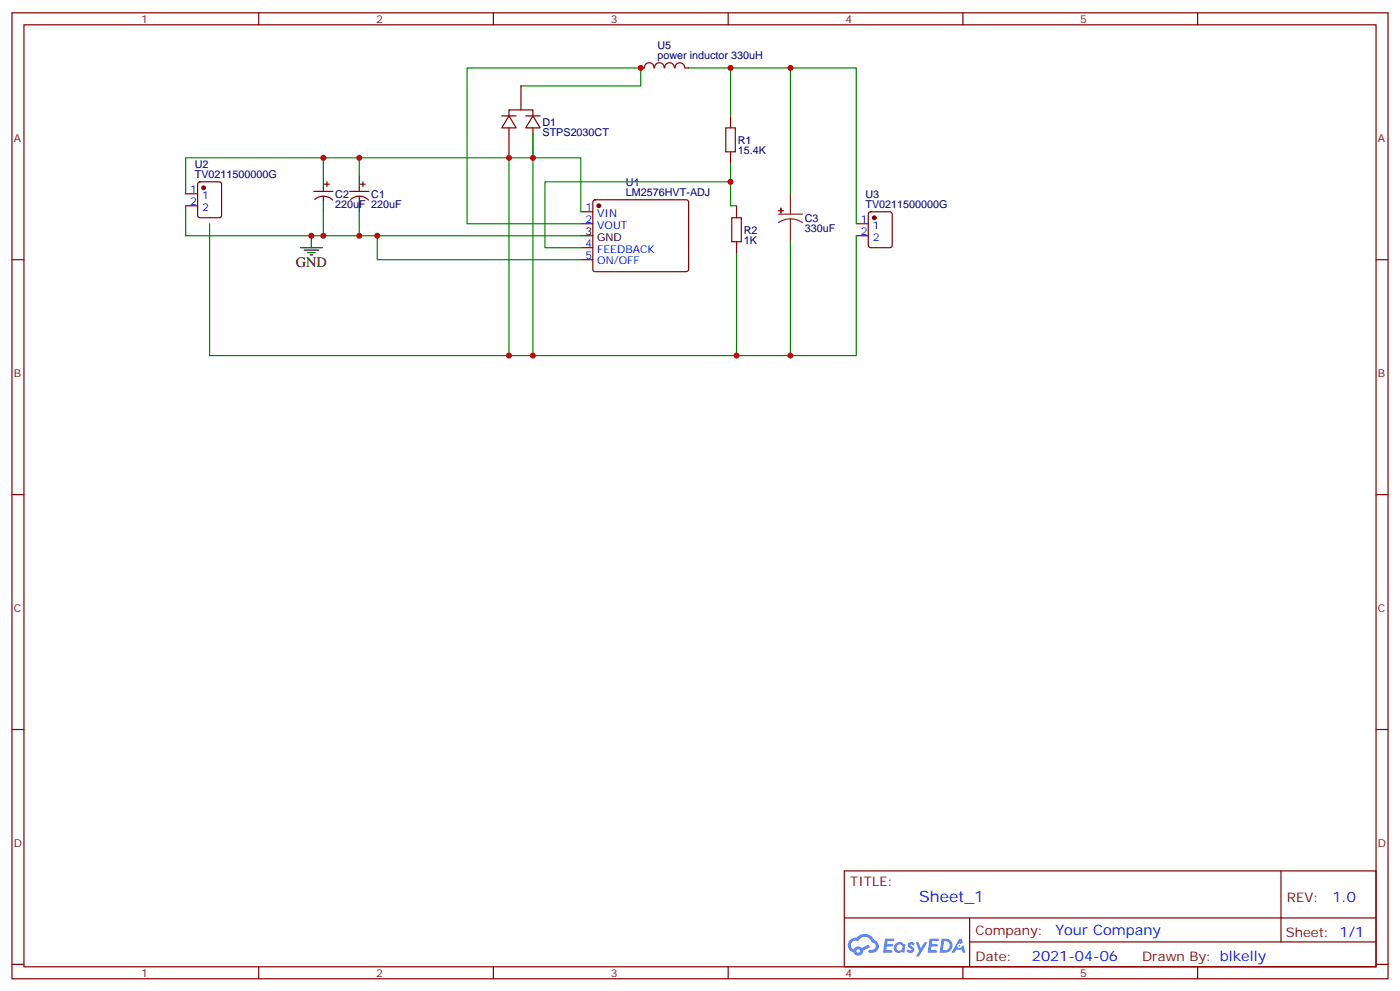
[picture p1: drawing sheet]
<svg xmlns="http://www.w3.org/2000/svg" width="412mm" height="292mm" viewBox="0 0 412 292" stroke-linecap="round" stroke-linejoin="round" font-family="sans-serif">
<g fill="none" stroke="#870000" stroke-width=".35">
<path d="M3.5 3.8h405.4v284.3h-405.4zM7.1 7.3h398.2v277.3h-398.2zM76.2 3.8v3.5M145.3 3.8v3.5M214.5 3.8v3.5M283.6 3.8v3.5M352.8 3.8v3.5M3.5 76.4h3.6M405.3 76.4h3.6M3.5 145.6h3.6M405.3 145.6h3.6M3.5 214.7h3.6"/>
<path d="M405.3 214.7h3.6M248.7 256.4h156.6v28.2h-156.6zM377.3 256.4v20.9M248.7 270.2h156.5M285.6 277.3h119.6M285.6 270.2v14.1M3.5 283.9h3.6M76.2 284.6v3.5M145.3 284.6v3.5M214.5 284.6v3.5M283.6 284.6v3.5M352.8 284.6v3.5"/>
<path d="M405.3 283.9h3.6"/>
</g>
<g fill="#5487ff">
<path d="M267.7 277.5a1.22 1.22 0 0 1 1.7 .3l-.4 .6a.47 .47 0 0 0-.3-.4 .47 .47 0 0 0-.5 .2l.1 .2a1.14 1.14 0 0 1 .8 1.7 1.14 1.14 0 0 1-1.9 0l-.2-.2 .5-.5 .7 .4a.29 .29 0 0 0 .3-.2 .29 .29 0 0 0-.2-.4 1.04 1.04 0 0 1-.6-1.7z"/>
<path d="M260.7 276.3h2.4l.3 .2-.2 .5h-1.8l-.1 .9h1.5l.3 .4-.3 .3h-1.6l-.2 1.1 1.7 .1 .2 .3-.2 .3h-2.6z"/>
<path d="M273.8 276.3h2.4l.3 .2-.1 .5h-1.8l-.2 .9h1.6l.3 .4-.4 .3h-1.6l-.1 1.1 1.7 .1 .2 .3-.2 .3h-2.6z"/>
<path d="M282.6 276.3h.7l.3 1.2-.6 .4a.69 .69 0 0 0-1 .2 .69 .69 0 0 0 .4 1 .69 .69 0 0 0 .9-.6l.5-.3 .6 2.2h-.8l-.2-.8h-1.8l-.5 .8h-.8z"/>
<path d="M269.8 277.4h.8l.6 1.8 1.1-1.8h.9l-2.6 4.2h-.8l.9-1.6z"/>
<path d="M277.4 276.3l-.6 4.1h1.3a2.11 2.11 0 0 0 2.5-2.1 2.11 2.11 0 0 0-2.5-2zM278.1 277a1.39 1.39 0 0 1 1.7 1.4 1.39 1.39 0 0 1-1.8 1.3h-.3z"/>
<path d="M263.7 277.9a1.54 1.54 0 0 0-.1 2.2 1.54 1.54 0 0 0 2.2 .1l.6 .2 .3-2.3-.2-.2h-.4a1.49 1.49 0 0 0-2.4 0zM264 278.9a.94 .94 0 0 1 1.8 0 .94 .94 0 0 1-1.8 0z"/>
<path d="M250.4 276.7a2.18 2.18 0 0 0 1.1 3.7 1.44 1.44 0 0 0 1.6 .9 1.44 1.44 0 0 0 1.2-1.5l2-1-.5-.7-1.9 .9a1.47 1.47 0 0 0-2.4 .5 1.39 1.39 0 0 1-.7-2 1.39 1.39 0 0 1 2-.4 2.12 2.12 0 0 1 2.2-1.3 2.12 2.12 0 0 1 1.9 1.7 1.14 1.14 0 0 1 1.1 1.4 1.14 1.14 0 0 1-1.7 .7 .43 .43 0 0 0-.5 .4 .43 .43 0 0 0 .4 .5 1.98 1.98 0 0 0 2.5-1.3 1.98 1.98 0 0 0-1.2-2.5 3.1 3.1 0 0 0-5.3-.7l-.9 .1zM252.3 280a.55 .55 0 0 1 1.1 0 .55 .55 0 0 1-1.1 0z"/>
<circle cx="282.6" cy="278.4" r=".26"/>
</g>
<g fill="none" stroke="#870000" stroke-width=".35">
<path d="M189.8 20a1.41 1.41 0 0 1 1.4-1.5 1.41 1.41 0 0 1 1.4 1.5M192.8 20a1.41 1.41 0 0 1 1.4-1.5 1.41 1.41 0 0 1 1.4 1.5M195.8 20a1.41 1.41 0 0 1 1.4-1.5 1.41 1.41 0 0 1 1.4 1.5M198.9 20a1.41 1.41 0 0 1 1.4-1.5 1.41 1.41 0 0 1 1.4 1.5M147.8 34.1h4.2M149.9 34.1l2.1 3.5h-4.2zM149.9 34.1v-1.8h7.1v1.8M149.9 37.6v8.9M153.5 25.3v7M154.9 34.1h4.2M157 34.1l2.1 3.5h-4.2zM157 37.6v8.9"/>
<path d="M188.7 20h1.1M201.8 20h1M215.2 34.1v3.5M54.7 57h3.5M58.4 53.7l.5-.2h5.7l.6 .4 .1 9.5-.5 .6-5.9 .1-.6-.5-.1-9.4zM92.4 56.3h5.7M92.7 58.7a3.8 3.8 0 0 1 5.3 .2M95.2 55.3v1M95.2 57.7v1.1M95.6 54.2h1.4M96.3 53.5v1.4M103 56.3h5.7"/>
<path d="M103.3 58.7a3.8 3.8 0 0 1 5.2 .2M105.8 55.3v1M105.8 57.7v1.1M106.2 54.2h1.4M106.9 53.5v1.4M174.9 59l.4-.2h26.8l.5 .2 .2 .5v20l-.7 .5-27-.1-.5-.6v-19.8zM215.2 44.7v3.5M54.7 60.6h3.5M171.1 62.3h3.5M171.1 65.9h3.5M171.1 72.9h3.5M171.1 76.4h3.5"/>
<path d="M217 60.6v3.5M217 71.2v3.5M252.2 65.9h3.6M252.2 69.4h3.6M256 62.5l.5-.2h5.6l.7 .5v9.4l-.4 .7h-5.9l-.7-.4v-9.5z"/>
</g>
<g fill="#870000" stroke="#870000" stroke-width=".35">
<circle cx="176.4" cy="60.6" r=".53"/>
<circle cx="60" cy="55.3" r=".53"/>
<circle cx="257.5" cy="64.1" r=".53"/>
</g>
<path d="M95.2 51.8v3.5M95.2 58.8v3.5M105.8 51.8v3.5M105.8 58.8v3.5M88.5 72.9h6.4M89.6 73.6h4.2M90.7 74.3h2.1M91.4 75h.7M91.7 69.4v3.5M171.1 69.4h3.5" fill="none" stroke="#000" stroke-width=".35"/>
<g fill="none" stroke="#008700" stroke-width=".35">
<path d="M153.5 25.3h35.2v-5.3h-51.1v45.9h33.5M157 39.4v65.3M202.8 20h49.4v45.9M215.2 20v14.1M232.8 20v37M54.7 57v-10.5h116.4v15.8M95.2 46.5v5.3M105.8 46.5v5.3M149.9 46.5v58.2M215.2 48.2v12.4h1.8M215.2 53.5h-54.7v19.4h10.6M54.7 60.6v8.8h116.4"/>
<path d="M61.7 65.9v38.8h190.5v-35.3M95.2 62.3v7.1M105.8 62.3v7.1M111.1 69.4v7h60M217 74.7v30M232.8 71.2v33.5"/>
</g>
<path d="M232.8 57v6M229.3 63h7.1M232.8 64.5l1.9 .2 1.7 .8M232.8 64.5l-1.8 .2-1.7 .8M232.8 64.5v6.7" fill="none" stroke="#8c2424" stroke-width=".35"/>
<g fill="#8c2424" stroke="#8c2424" stroke-width=".35">
<path d="M229.3 62h1.4z"/>
<path d="M230 61.3v1.4z"/>
</g>
<path d="M213.8 37.6h2.8v7.1h-2.8zM215.5 64.1h2.9v7.1h-2.9z" fill="none" stroke="#a10000" stroke-width=".35"/>
<g fill="#c00">
<circle cx="111.1" cy="69.4" r=".88"/>
<circle cx="91.7" cy="69.4" r=".88"/>
<circle cx="95.3" cy="46.5" r=".88"/>
<circle cx="95.3" cy="69.4" r=".88"/>
<circle cx="105.8" cy="46.5" r=".88"/>
<circle cx="105.8" cy="69.4" r=".88"/>
<circle cx="232.8" cy="104.7" r=".88"/>
<circle cx="217" cy="104.7" r=".88"/>
<circle cx="215.2" cy="53.5" r=".88"/>
<circle cx="157" cy="104.7" r=".88"/>
<circle cx="149.9" cy="104.7" r=".88"/>
<circle cx="215.2" cy="20" r=".88"/>
<circle cx="232.8" cy="20" r=".88"/>
<circle cx="149.9" cy="46.5" r=".88"/>
<circle cx="157" cy="46.5" r=".88"/>
<circle cx="188.7" cy="20" r=".88"/>
</g>
<text font-size="4.6" fill="#00f" x="270.8" y="265.4">Sheet_1</text>
<text font-size="4.2" x="87.1" y="78.6">GND</text>
<g font-size="4.2" fill="#00f">
<text x="392.5" y="265.6">1.0</text>
<text x="310.9" y="275.2">Your Company</text>
<text x="304" y="283">2021-04-06</text>
</g>
<g font-size="3.9" fill="#800">
<text x="250.5" y="260.9">TITLE:</text>
<text x="379.1" y="265.6">REV:</text>
<text x="287.4" y="275.1">Company:</text>
<text x="378.7" y="275.8">Sheet: 1/1</text>
<text x="287.4" y="282.8">Date:</text>
<text x="336.4" y="282.9">Drawn By: blkelly</text>
</g>
<g font-size="3.2" fill="#800">
<text x="41.6" y="6.8">1</text>
<text x="110.8" y="6.8">2</text>
<text x="179.9" y="6.8">3</text>
<text x="249.1" y="6.8">4</text>
<text x="318.2" y="6.8">5</text>
<text x="4.1" y="41.9">A</text>
<text x="405.9" y="41.9">A</text>
<text x="4.1" y="111">B</text>
<text x="405.9" y="111">B</text>
<text x="4.1" y="180.2">C</text>
<text x="405.9" y="180.2">C</text>
<text x="4.1" y="249.3">D</text>
<text x="405.9" y="249.3">D</text>
<text x="41.6" y="287.6">1</text>
<text x="110.8" y="287.6">2</text>
<text x="179.9" y="287.6">3</text>
<text x="249.1" y="287.6">4</text>
<text x="318.2" y="287.6">5</text>
</g>
<g font-size="3.2" fill="#000080">
<text x="193.7" y="17.4">power inductor 330uH</text>
<text x="193.7" y="14.3">U5</text>
<text x="159.8" y="40.2">STPS2030CT</text>
<text x="159.8" y="37.1">D1</text>
<text x="217.3" y="45.5">15.4K</text>
<text x="217.3" y="42.4">R1</text>
<text x="57.4" y="52.5">TV0211500000G</text>
<text x="57.4" y="49.5">U2</text>
<text x="98.8" y="58.3">C2</text>
<text x="109.4" y="58.3">C1</text>
<text x="184.4" y="57.7">LM2576HVT-ADJ</text>
<text x="184.4" y="54.8">U1</text>
<text x="254.9" y="58.3">U3</text>
<text x="98.8" y="61.3">220uF 220uF</text>
<text x="237.1" y="65.3">C3</text>
<text x="254.9" y="61.3">TV0211500000G</text>
<text x="219.1" y="71.9">1K</text>
<text x="219.1" y="68.8">R2</text>
<text x="237.1" y="68.4">330uF</text>
</g>
<g font-size="3.2" fill="#00f">
<text x="56" y="56.7">1</text>
<text x="59.5" y="58.5">1</text>
<text x="56" y="60.2">2</text>
<text x="59.5" y="62">2</text>
<text x="172.4" y="62">1</text>
<text x="172.4" y="65.5">2</text>
<text x="175.9" y="63.7">VIN</text>
<text x="253.6" y="65.5">1</text>
<text x="175.9" y="67.3">VOUT</text>
<text x="253.6" y="69">2</text>
<text x="257.1" y="67.3">1</text>
<text x="257.1" y="70.8">2</text>
<text x="172.4" y="72.6">4</text>
<text x="172.4" y="76.1">5</text>
<text x="175.9" y="74.3">FEEDBACK</text>
<text x="175.9" y="77.9">ON/OFF</text>
</g>
<g font-size="3.2">
<text x="172.4" y="69">3</text>
<text x="175.9" y="70.8">GND</text>
</g>
</svg>
